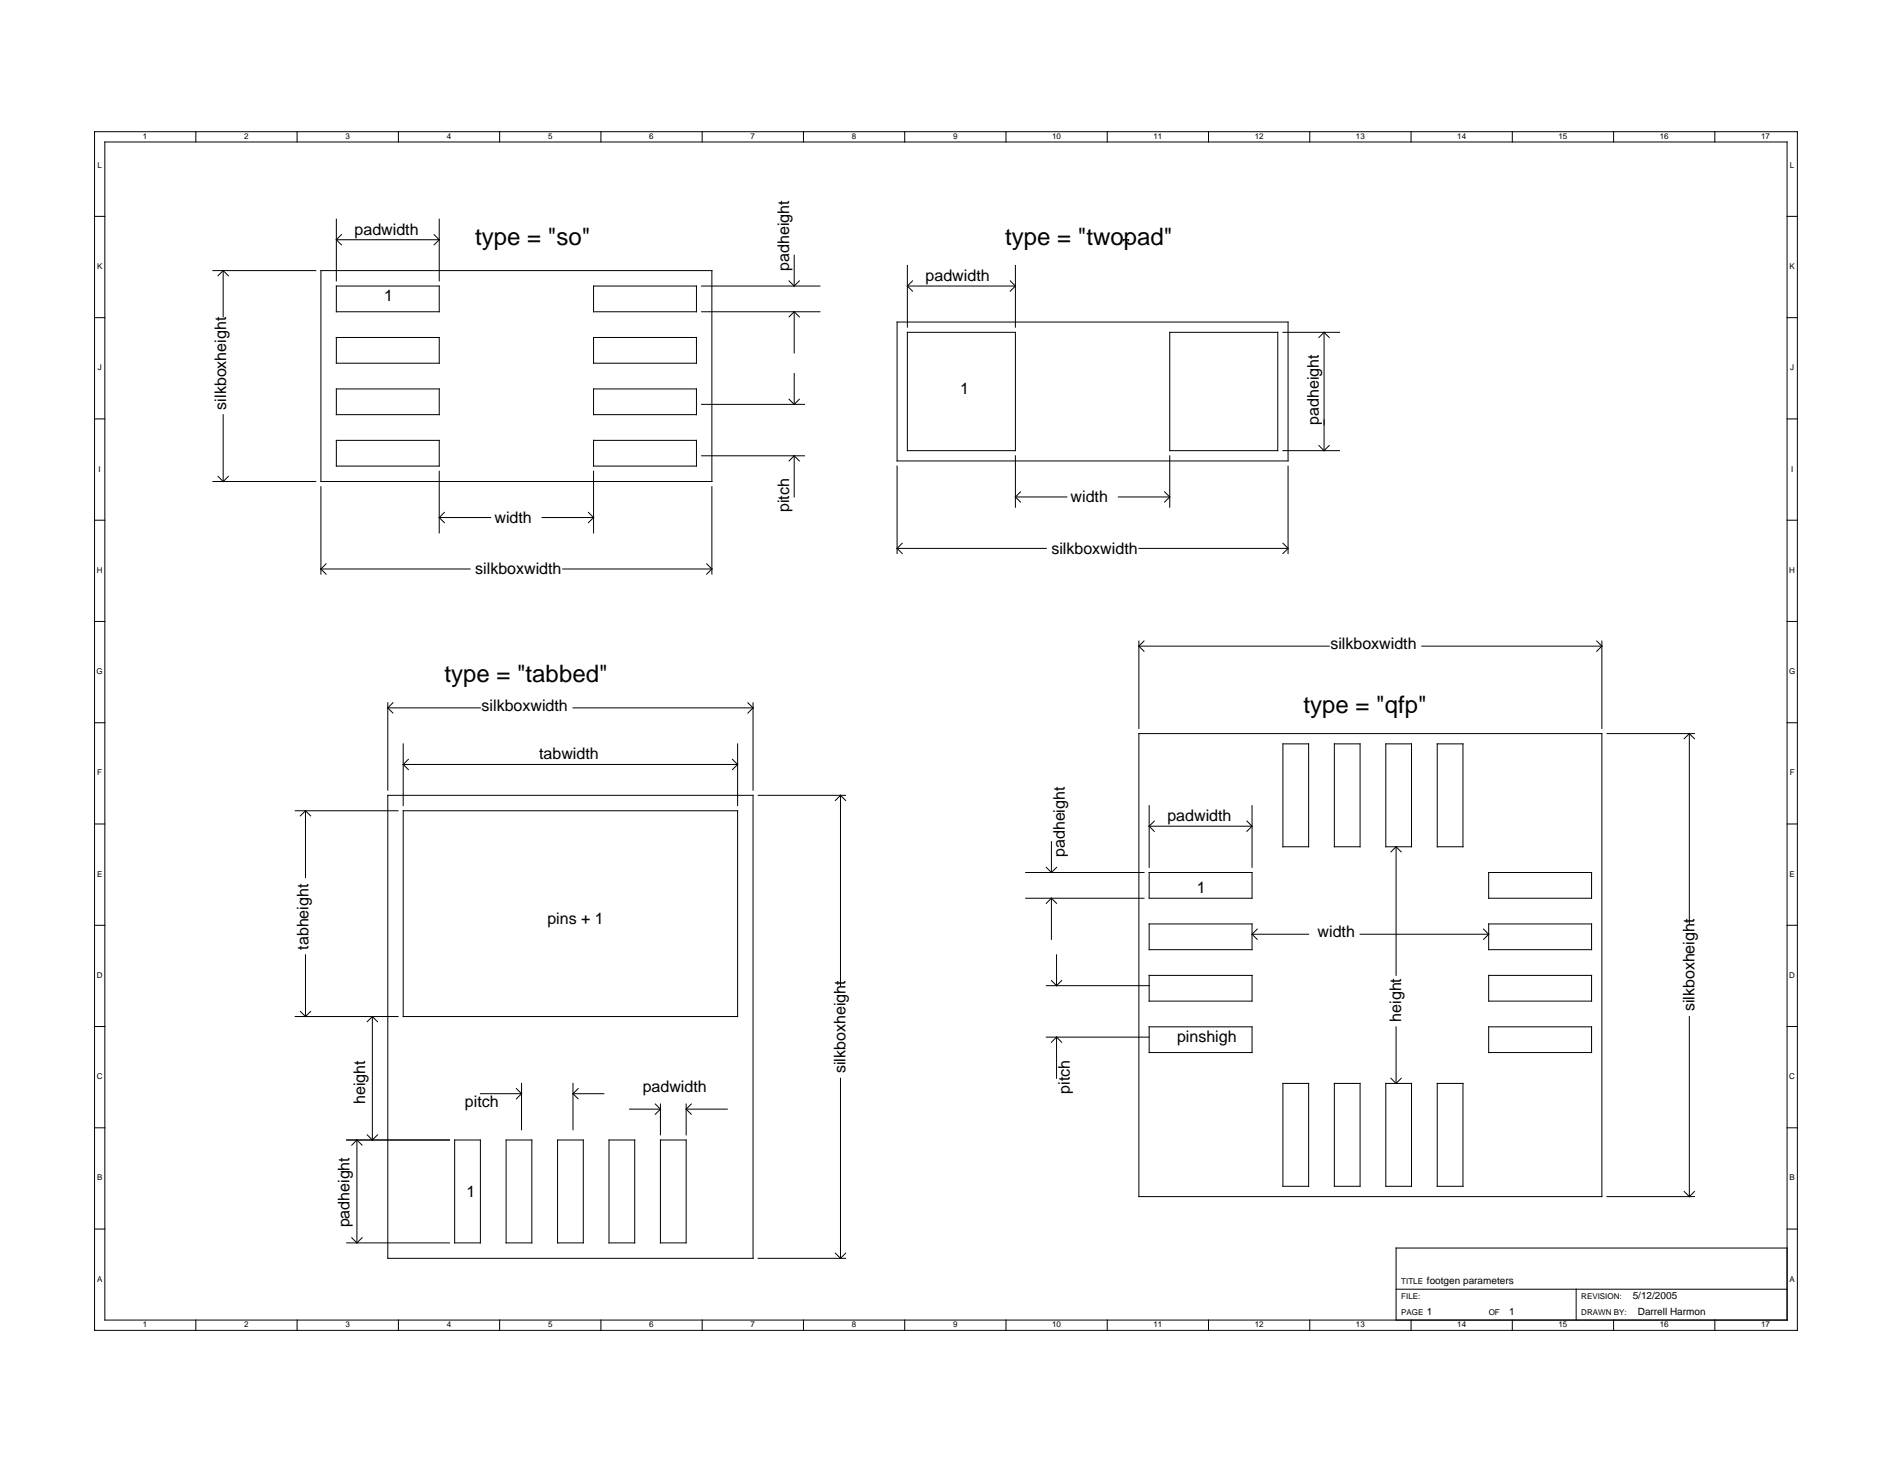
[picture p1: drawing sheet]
<svg xmlns="http://www.w3.org/2000/svg" width="279mm" height="216mm" viewBox="0 0 279 216" stroke-linecap="round" stroke-linejoin="round" font-family="sans-serif">
<g fill="none" stroke="#000" stroke-width=".15">
<path d="M14 19.4h251.4v177.1h-251.4zM28.9 19.4v1.6M43.9 19.4v1.6M58.8 19.4v1.6M73.8 19.4v1.6M88.7 19.4v1.6M103.7 19.4v1.6M118.6 19.4v1.6M133.6 19.4v1.6M148.6 19.4v1.6M163.5 19.4v1.6M178.5 19.4v1.6"/>
<path d="M193.4 19.4v1.6M208.4 19.4v1.6M223.3 19.4v1.6M238.3 19.4v1.6M253.2 19.4v1.6M14 32h1.5M15.5 21h248.4v173.9h-248.4zM31.4 40h15.2M33 40v6.8M33 40l.7 .7M33 40l-.8 .7M47.4 40h57.7v31.1h-57.7z"/>
<path d="M49.7 32.4v9.1M49.7 35.4h15.2M49.7 35.4l.7 .8M50.4 34.6l-.7 .8M64.1 34.6l.8 .8M64.9 32.4v9.1M64.9 35.4l-.8 .8M117.3 37.7v4.5M134 39.2v9.1M149.9 39.2v9.1M165.9 35.4h.1M165.9 35.4h.8"/>
<path d="M166.7 35.4h.1M263.9 32h1.5M14 46.9h1.5M49.7 42.2h15.2v3.8h-15.2zM49.7 49.8h15.2v3.8h-15.2zM49.7 57.4h15.2v3.8h-15.2zM87.7 42.2h15.1v3.8h-15.1zM87.7 49.8h15.1v3.8h-15.1zM87.7 57.4h15.1v3.8h-15.1zM103.6 46h17.5M103.6 42.2h17.5M103.6 59.7h15.2"/>
<path d="M116.5 41.5l.8 .7M116.5 59l.8 .7M117.3 46v6.1M117.3 55.2v4.5M117.3 46l-.8 .8M117.3 46l.7 .8M118 41.5l-.7 .7M118 59l-.7 .7M132.5 47.6h57.7v20.5h-57.7zM134 42.2h15.9M134 49.1h15.9v17.5h-15.9zM134 42.2l.8 .8"/>
<path d="M134.8 41.5l-.8 .7M149.2 41.5l.7 .7M149.9 42.2l-.7 .8M172.7 49.1h16v17.5h-16zM189.5 49.1h8.3M195.5 49.1v17.5M195.5 49.1l-.7 .7M195.5 49.1l.8 .7M263.9 46.9h1.5M14 76.8h1.5M14 61.9h1.5M31.4 71.1h15.2"/>
<path d="M32.2 70.3l.8 .8M33 61.2v9.9M33.7 70.3l-.7 .8M47.4 71.9v12.9M49.7 65h15.2v3.8h-15.2zM64.9 69.6v9.1M64.9 76.4h7.6M64.9 76.4l.7 .8M65.6 75.7l-.7 .7M80.1 76.4h7.6M86.9 75.7l.8 .7M87.7 65h15.1v3.8h-15.1z"/>
<path d="M87.7 69.6v9.1M87.7 76.4l-.8 .8M103.6 67.3h15.2M105.1 71.9v12.9M117.3 67.3v6.1M117.3 67.3l-.8 .8M117.3 67.3l.7 .8M132.5 68.8v12.9M149.9 73.4h7.6M149.9 73.4l.8 .7M149.9 67.3v7.6M150.7 72.6l-.8 .8"/>
<path d="M165.1 73.4h7.6M172 72.6l.7 .8M172.7 73.4l-.7 .7M172.7 67.3v7.6M189.5 66.6h8.3M190.2 68.8v12.9M194.8 65.8l.7 .8M196.3 65.8l-.8 .8M263.9 76.8h1.5M263.9 61.9h1.5M14 91.8h1.5M47.4 84h22"/>
<path d="M47.4 84l.7 .8M48.1 83.3l-.7 .7M83.1 84h22M104.4 83.3l.7 .7M105.1 84l-.7 .8M132.5 81h22M132.5 81l.7 .7M133.2 80.2l-.7 .8M168.2 81h22M168.2 94.7v12.9M168.2 95.4l.7 .8M168.2 95.4h28.1"/>
<path d="M168.9 94.7l-.7 .7M189.5 80.2l.7 .8M190.2 81l-.7 .7M210 95.4h26.6M235.8 94.7l.8 .7M236.6 94.7v12.9M236.6 95.4l-.8 .8M263.9 91.8h1.5M14 106.7h1.5M43.6 119.7h15.2M45.1 119.7v9.9M45.1 119.7l.8 .8"/>
<path d="M45.1 119.7l-.7 .8M57.3 117.5h53.9v68.3h-53.9zM57.3 103.8v12.9M57.3 104.5l.7 .8M57.3 104.5h13.6M58 103.8l-.7 .7M59.5 119.7h49.4v30.4h-49.4zM59.5 109.9v9.1M59.5 112.9h49.4M59.5 112.9l.8 .8M60.3 112.1l-.8 .8M84.6 104.5h26.6"/>
<path d="M108.2 112.1l.7 .8M108.9 109.9v9.1M108.9 112.9l-.7 .8M110.4 103.8l.8 .7M111.2 103.8v12.9M111.2 104.5l-.8 .8M112 117.5h12.9M124.1 117.5l-.7 .7M124.1 117.5l.8 .7M124.1 117.5v28.1M168.2 108.3h68.4v68.4h-68.4zM169.7 119v9.1"/>
<path d="M184.9 119v9.1M189.5 109.9h3.8v15.1h-3.8zM197.1 109.9h3.7v15.1h-3.7zM204.6 109.9h3.8v15.1h-3.8zM212.2 109.9h3.8v15.1h-3.8zM237.3 108.3h12.9M249.5 108.3l.7 .8M249.5 108.3l-.8 .8M249.5 108.3v28.1M263.9 106.7h1.5M14 136.6h1.5M14 121.7h1.5"/>
<path d="M151.5 132.6h17.4M151.5 128.8h17.4M154.5 128.1l.8 .7M155.3 124.3v4.5M155.3 132.6v6.1M155.3 132.6l.7 .8M155.3 132.6l-.8 .8M156 128.1l-.7 .7M169.7 128.8h15.2v3.8h-15.2zM169.7 136.4h15.2v3.8h-15.2zM169.7 122h15.2M169.7 122l.8 .8"/>
<path d="M170.5 121.2l-.8 .8M184.1 121.2l.8 .8M184.9 122l-.8 .8M184.9 138l.8 .7M184.9 138h8.4M185.7 137.2l-.8 .8M200.8 138h19M206.2 125v19M206.2 125l.7 .8M206.2 125l-.8 .8M219.1 137.2l.7 .8M219.8 128.8h15.2v3.8h-15.2z"/>
<path d="M219.8 136.4h15.2v3.8h-15.2zM219.8 138l-.7 .7M263.9 136.6h1.5M263.9 121.7h1.5M14 151.6h1.5M43.6 150.1h15.2M44.4 149.4l.7 .7M45.1 141v9.1M45.9 149.4l-.8 .7M55 150.1l.7 .8M55 150.1l-.8 .8M55 150.1v18.3"/>
<path d="M77 160v6.8M84.6 160v6.8M124.1 159.2v26.6M154.5 145.6h15.2M154.5 153.2h15.2M155.3 144.8l.7 .8M156 141v4.6M156 153.2v6M156 153.2l.8 .7M156 153.2l-.7 .7M156.8 144.8l-.8 .8M169.7 144h15.2v3.8h-15.2z"/>
<path d="M169.7 151.6h15.2v3.8h-15.2zM189.5 160h3.8v15.2h-3.8zM197.1 160h3.7v15.2h-3.7zM204.6 160h3.8v15.2h-3.8zM205.4 159.2l.8 .8M206.2 151.6v8.4M206.9 159.2l-.7 .8M212.2 160h3.8v15.2h-3.8zM219.8 144h15.2v3.8h-15.2zM219.8 151.6h15.2v3.8h-15.2zM249.5 150.1v26.6M263.9 151.6h1.5"/>
<path d="M14 166.5h1.5M51.2 168.4h15.2M52.7 168.4l.8 .7M52.7 168.4l-.8 .7M52.7 168.4v15.1M54.2 167.6l.8 .8M55.7 167.6l-.7 .8M67.1 168.4h3.8v15.1h-3.8zM70.9 161.5h6.1M74.7 168.4h3.8v15.1h-3.8zM76.3 160.8l.7 .7M77 161.5l-.7 .8"/>
<path d="M82.3 168.4h3.8v15.1h-3.8zM84.6 161.5h4.6M84.6 161.5l.8 .8M85.4 160.8l-.8 .7M89.9 168.4h3.8v15.1h-3.8zM93 163.8h4.5M96.8 163l.7 .8M97.5 168.4h3.8v15.1h-3.8zM97.5 163v4.6M97.5 163.8l-.7 .8M101.3 163v4.6M101.3 163.8h6.1"/>
<path d="M101.3 163.8l.8 .8M102.1 163l-.8 .8M237.3 176.7h12.9M248.7 175.9l.8 .8M250.2 175.9l-.7 .8M263.9 166.5h1.5M14 181.5h1.5M28.9 194.9v1.6M43.9 194.9v1.6M51.2 183.5h15.2M51.9 182.8l.8 .7M53.5 182.8l-.8 .7"/>
<path d="M58.8 194.9v1.6M73.8 194.9v1.6M88.7 194.9v1.6M103.7 194.9v1.6M112 185.8h12.9M118.6 194.9v1.6M123.4 185.1l.7 .7M124.9 185.1l-.8 .7M133.6 194.9v1.6M148.6 194.9v1.6M163.5 194.9v1.6M178.5 194.9v1.6"/>
<path d="M193.4 194.9v1.6M206.2 190.4h57.7M208.4 194.9v1.6M223.3 194.9v1.6M232.8 190.4v4.5M238.3 194.9v1.6M253.2 194.9v1.6M263.9 184.3h-57.7v10.6M263.9 181.5h1.5"/>
</g>
<g font-size="3.5">
<text x="70.2" y="36.2">type = &quot;so&quot;</text>
<text x="148.4" y="36.2">type = &quot;twopad&quot;</text>
<text x="65.6" y="100.7">type = &quot;tabbed&quot;</text>
<text x="192.5" y="105.3">type = &quot;qfp&quot;</text>
</g>
<g font-size="2.4">
<text x="52.4" y="34.6">padwidth</text>
<text x="116.5" y="40" transform="rotate(-90 116.5 40)">padheight</text>
<text x="136.7" y="41.5">padwidth</text>
<text x="56.7" y="44.5">1</text>
<text x="141.8" y="58.2">1</text>
<text x="33.4" y="60.5" transform="rotate(-90 33.4 60.5)">silkboxheight</text>
<text x="194.8" y="62.8" transform="rotate(-90 194.8 62.8)">padheight</text>
<text x="73" y="77.2">width</text>
<text x="116.5" y="75.7" transform="rotate(-90 116.5 75.7)">pitch</text>
<text x="158.1" y="74.1">width</text>
<text x="155.3" y="81.7">silkboxwidth</text>
<text x="70.2" y="84.8">silkboxwidth</text>
<text x="196.5" y="95.9">silkboxwidth</text>
<text x="71.1" y="105">silkboxwidth</text>
<text x="79.6" y="112.1">tabwidth</text>
<text x="172.4" y="121.2">padwidth</text>
<text x="157.2" y="126.6" transform="rotate(-90 157.2 126.6)">padheight</text>
<text x="176.7" y="131.9">1</text>
<text x="80.8" y="136.4">pins + 1</text>
<text x="45.6" y="140.2" transform="rotate(-90 45.6 140.2)">tabheight</text>
<text x="194.6" y="138.4">width</text>
<text x="250.2" y="149.4" transform="rotate(-90 250.2 149.4)">silkboxheight</text>
<text x="173.8" y="153.9">pinshigh</text>
<text x="206.9" y="150.9" transform="rotate(-90 206.9 150.9)">height</text>
<text x="94.9" y="161.2">padwidth</text>
<text x="124.9" y="158.5" transform="rotate(-90 124.9 158.5)">silkboxheight</text>
<text x="158" y="161.5" transform="rotate(-90 158 161.5)">pitch</text>
<text x="53.9" y="163" transform="rotate(-90 53.9 163)">height</text>
<text x="68.7" y="163.5">pitch</text>
<text x="68.9" y="176.7">1</text>
<text x="51.6" y="181.3" transform="rotate(-90 51.6 181.3)">padheight</text>
</g>
<g font-size="1.5">
<text x="210.7" y="189.6">footgen parameters</text>
<text x="241.1" y="191.9">5/12/2005</text>
<text x="210.7" y="194.2">1</text>
<text x="222.9" y="194.2">1</text>
<text x="241.9" y="194.2">Darrell Harmon</text>
</g>
<g font-size="1.2">
<text x="21.1" y="20.5">1</text>
<text x="36.1" y="20.5">2</text>
<text x="51" y="20.5">3</text>
<text x="66" y="20.5">4</text>
<text x="80.9" y="20.5">5</text>
<text x="95.9" y="20.5">6</text>
<text x="110.8" y="20.5">7</text>
<text x="125.8" y="20.5">8</text>
<text x="140.7" y="20.5">9</text>
<text x="155.4" y="20.5">10</text>
<text x="170.3" y="20.5">11</text>
<text x="185.3" y="20.5">12</text>
<text x="200.2" y="20.5">13</text>
<text x="215.2" y="20.5">14</text>
<text x="230.1" y="20.5">15</text>
<text x="245.1" y="20.5">16</text>
<text x="260.1" y="20.5">17</text>
<text x="14.4" y="24.8">L</text>
<text x="264.3" y="24.8">L</text>
<text x="14.3" y="39.7">K</text>
<text x="264.3" y="39.7">K</text>
<text x="14.4" y="54.7">J</text>
<text x="264.4" y="54.7">J</text>
<text x="14.6" y="69.6">I</text>
<text x="264.5" y="69.6">I</text>
<text x="14.3" y="84.6">H</text>
<text x="264.2" y="84.6">H</text>
<text x="14.3" y="99.6">G</text>
<text x="264.2" y="99.6">G</text>
<text x="14.4" y="114.5">F</text>
<text x="264.3" y="114.5">F</text>
<text x="14.3" y="129.5">E</text>
<text x="264.3" y="129.5">E</text>
<text x="14.3" y="144.4">D</text>
<text x="264.2" y="144.4">D</text>
<text x="14.3" y="159.4">C</text>
<text x="264.2" y="159.4">C</text>
<text x="14.3" y="174.3">B</text>
<text x="264.3" y="174.3">B</text>
<text x="14.3" y="189.3">A</text>
<text x="206.9" y="191.9">FILE:</text>
<text x="206.9" y="189.6">TITLE</text>
<text x="233.5" y="191.9">REVISION:</text>
<text x="264.3" y="189.3">A</text>
<text x="21.1" y="196">1</text>
<text x="36.1" y="196">2</text>
<text x="51" y="196">3</text>
<text x="66" y="196">4</text>
<text x="80.9" y="196">5</text>
<text x="95.9" y="196">6</text>
<text x="110.8" y="196">7</text>
<text x="125.8" y="196">8</text>
<text x="140.7" y="196">9</text>
<text x="155.4" y="196">10</text>
<text x="170.3" y="196">11</text>
<text x="185.3" y="196">12</text>
<text x="200.2" y="196">13</text>
<text x="206.9" y="194.2">PAGE</text>
<text x="215.2" y="196">14</text>
<text x="219.8" y="194.2">OF</text>
<text x="230.1" y="196">15</text>
<text x="233.5" y="194.2">DRAWN BY:</text>
<text x="245.1" y="196">16</text>
<text x="260.1" y="196">17</text>
</g>
</svg>
